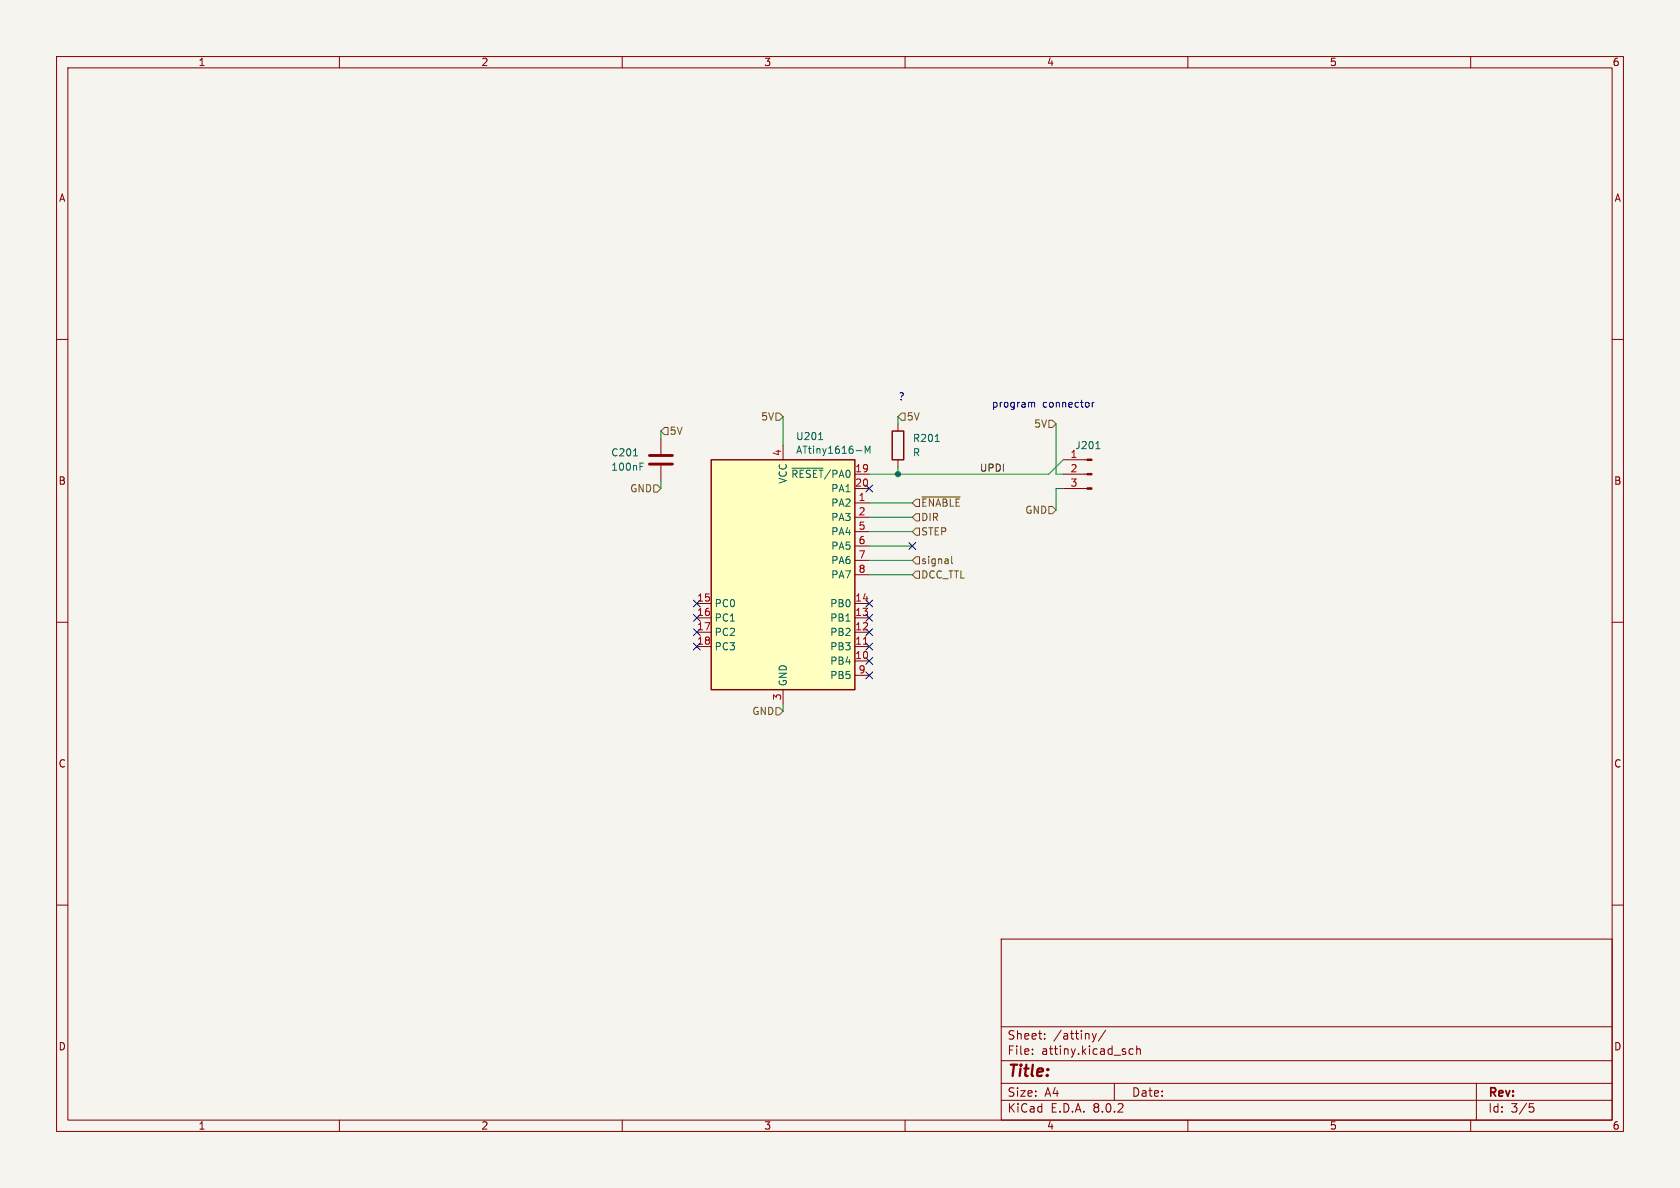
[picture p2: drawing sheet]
<svg xmlns="http://www.w3.org/2000/svg" width="297mm" height="210mm" viewBox="0 0 297 210" stroke-linecap="round" stroke-linejoin="round" font-family="sans-serif">
<path d="M0 0h297v210h-297z" fill="#f5f4ef" stroke="#f5f4ef" stroke-width=".18"/>
<g fill="none" stroke="#840000" stroke-width=".18">
<path d="M10 10h277v190h-277zM12 12h273v186h-273zM60 10v2M110 10v2M160 10v2M210 10v2M260 10v2M10 60h2M285 60h2M116.8 77.5v2.8M158.7 74.9v1.3M116.8 82.3v2.8"/>
<path d="M158.7 81.3v1.3M188 86.4h4.2M188 83.8h4.2M188 81.3h4.2M10 110h2M285 110h2M10 160h2M285 160h2M177 166h108v32h-108zM60 198v2M110 198v2M160 198v2"/>
<path d="M177 194.5h108M177 191.5h108M177 187.5h108M177 181.5h108M182.5 186.3v.1M182.5 185.5v.1M184.7 183.6v.1M184.7 182.8v.1M193.1 182.7l.4 1M193.5 183.7l-.2 .4-.2 .1M193.8 182.7l-.3 1M195.5 182.1l-1.3 2"/>
<path d="M197 191.5v3M200.3 185.5l-.4-.1-.3 .3v.4l.1 .2h.6M201 185.5l.2-.1 .3 .1 .1 .9M201 184.9v1.5M210 198v2M260 198v2M261 191.5v6.5M270.4 195.1h.7M270.5 195.7h.4l.3 .3-.2 .5-.5 .1"/>
</g>
<path d="M114.8 80.5h4.1M114.8 82h4.1" fill="none" stroke="#840000" stroke-width=".51"/>
<path d="M165.3 78h.8M193.7 79.3h.8M112 80.6h.7M113.1 82.5h.5M113.1 81.9h.6" fill="none" stroke="#006464" stroke-width=".18"/>
<path d="M157.7 76.2h2.1v5.1h-2.1z" fill="none" stroke="#840000" stroke-width=".25"/>
<g fill="#840000" stroke="#840000" stroke-width=".18">
<path d="M192.2 86.2h.8v.3h-.8z"/>
<path d="M192.2 83.7h.8v.2h-.8z"/>
<path d="M192.2 81.2h.8v.2h-.8z"/>
</g>
<path d="M125.7 81.3h25.4v40.6h-25.4z" fill="#ffffc2"/>
<path d="M125.7 81.3h25.4v40.6h-25.4z" fill="none" stroke="#840000" stroke-width=".25"/>
<g fill="none" stroke="#840000" stroke-width=".18">
<path d="M138.4 78.7v2.6M151.1 88.9h2.6M151.1 83.8h2.6M151.1 91.4h2.6M151.1 86.4h2.6M151.1 94h2.6M151.1 96.5h2.6M151.1 99.1h2.6M123.2 114.3h2.5M123.2 111.8h2.5M123.2 109.2h2.5M123.2 106.7h2.5"/>
<path d="M151.1 116.8h2.6M151.1 114.3h2.6M151.1 111.8h2.6M151.1 109.2h2.6M151.1 106.7h2.6M151.1 101.6h2.6M151.1 119.4h2.6M138.4 121.9v2.6"/>
</g>
<path d="M152.6 113.9h.8" fill="none" stroke="#a90000" stroke-width=".18"/>
<path d="M144.7 77.7h.8M151.4 79.7h.9M140 82.8h5.5M153 80.1v-1.2l.4 .9 .4-.9v1.2" fill="none" stroke="#006464" stroke-width=".18"/>
<g fill="none" stroke="#725600" stroke-width=".18">
<path d="M117.5 75.6h.6v1.2h-.6l-.7-.6zM137.2 73h.6l.6 .7-.6 .6h-.6zM159.4 73h.6v1.3h-.6l-.7-.6zM185.4 74.3h.7l.6 .6-.6 .7h-.7zM115.6 85.7h.6l.6 .7-.6 .6h-.6zM161.9 93.3h.7v1.3h-.7l-.6-.6zM161.9 98.4h.7v1.3h-.7l-.6-.6zM161.9 90.8h.7v1.3h-.7l-.6-.7zM161.9 88.3h.7v1.2h-.7l-.6-.6zM163 87.9h6.7M168.2 98.4v1.1l.2 .1M185.4 89.5h.7l.6 .7-.6 .6h-.7z"/>
<path d="M161.9 101h.7v1.2h-.7l-.6-.6zM137.2 125.1h.6l.6 .6-.6 .7h-.6z"/>
</g>
<path d="M182.3 71.2l.1 .1M182.4 71.3v.7M182.4 71.3l.2-.2 .3 .1v.8M193.1 71.1v.9M193.4 71.1l-.3 .3" fill="none" stroke="#0000c2" stroke-width=".18"/>
<g fill="none" stroke="#009600" stroke-width=".18">
<path d="M116.8 76.2v1.3M138.4 73.7v5M158.7 73.7v1.2M186.7 74.9v8.9h1.3M116.8 85.1v1.3M153.7 88.9h7.6M153.7 99.1h7.6M153.7 96.5h7.6M153.7 94h7.6M153.7 91.4h7.6M158.7 82.6v1.2M188 81.3l-2.6 2.5h-31.7"/>
<path d="M188 86.4h-1.3v3.8M153.7 101.6h7.6M138.4 124.5v1.2"/>
</g>
<g fill="none" stroke="#000084" stroke-width=".18">
<path d="M153.1 85.8l1.2 1.2M154.3 85.8l-1.2 1.2M160.7 95.9l1.2 1.2M161.9 95.9l-1.2 1.2M122.6 106.1l1.2 1.2M122.6 113.7l1.2 1.2M122.6 111.2l1.2 1.2M122.6 108.6l1.2 1.2M123.8 106.1l-1.2 1.2M123.8 113.7l-1.2 1.2M123.8 111.2l-1.2 1.2M123.8 108.6l-1.2 1.2"/>
<path d="M153.1 111.2l1.2 1.2M153.1 106.1l1.2 1.2M153.1 113.7l1.2 1.2M153.1 116.2l1.2 1.2M153.1 118.8l1.2 1.2M153.1 108.6l1.2 1.2M154.3 111.2l-1.2 1.2M154.3 106.1l-1.2 1.2M154.3 113.7l-1.2 1.2M154.3 116.2l-1.2 1.2M154.3 118.8l-1.2 1.2M154.3 108.6l-1.2 1.2"/>
</g>
<circle cx="158.7" cy="83.8" r=".46" fill="#009600" stroke="#009600" stroke-width=".18"/>
<text font-size="2.8" fill="#840000" x="178" y="190.9">Title:</text>
<g font-size="2.1" fill="#840000">
<text x="178" y="184">Sheet:</text>
<text x="186.2" y="184">/attiny/</text>
<text x="178" y="186.7">File:</text>
<text x="184.1" y="186.7">attiny.kicad_sch</text>
<text x="178" y="196.9">KiCad</text>
<text x="178" y="194.1">Size:</text>
<text x="184.7" y="194.1">A4</text>
<text x="185.7" y="196.9">E.D.A.</text>
<text x="193.3" y="196.9">8.0.2</text>
<text x="200" y="194.1">Date:</text>
<text x="263" y="194.3">Rev:</text>
<text x="263" y="196.9">Id:</text>
<text x="267.1" y="196.9">3/5</text>
</g>
<g font-size="1.8" fill="#840000">
<text x="35" y="11.9">1</text>
<text x="85" y="11.9">2</text>
<text x="135" y="11.9">3</text>
<text x="185" y="11.9">4</text>
<text x="235" y="11.9">5</text>
<text x="285" y="11.9">6</text>
<text x="10.3" y="35.9">A</text>
<text x="285.3" y="35.9">A</text>
<text x="10.3" y="85.9">B</text>
<text x="285.3" y="85.9">B</text>
<text x="10.3" y="135.9">C</text>
<text x="285.3" y="135.9">C</text>
<text x="10.3" y="185.9">D</text>
<text x="285.3" y="185.9">D</text>
<text x="35" y="199.9">1</text>
<text x="85" y="199.9">2</text>
<text x="135" y="199.9">3</text>
<text x="185" y="199.9">4</text>
<text x="235" y="199.9">5</text>
<text x="285" y="199.9">6</text>
</g>
<g font-size="1.8" fill="#0000c2">
<text x="158.7" y="70.9">?</text>
<text x="175.3" y="72.1">program</text>
<text x="184.3" y="72.1">connector</text>
</g>
<g font-size="1.8" fill="#725600">
<text x="118.3" y="77.1">5V</text>
<text x="134.5" y="74.5">5V</text>
<text x="160.2" y="74.5">5V</text>
<text x="182.7" y="75.8">5V</text>
<text x="111.3" y="87.2">GND</text>
<text x="162.8" y="89.8">~{ENABLE}</text>
<text x="162.8" y="94.8">STEP</text>
<text x="162.8" y="92.3">DIR</text>
<text x="181.2" y="91">GND</text>
<text x="162.8" y="99.9">signal</text>
<text x="162.8" y="102.5">DCC_TTL</text>
<text x="132.9" y="126.6">GND</text>
</g>
<g font-size="1.8" fill="#006464">
<text x="140.6" y="78">U201</text>
<text x="108" y="80.9">C201</text>
<text x="108" y="83.4">100nF</text>
<text x="140.6" y="80.4">ATtiny1616-M</text>
<text x="161.3" y="78.3">R201</text>
<text x="161.3" y="80.9">R</text>
<text x="189.2" y="81">1</text>
<text x="190" y="79.6">J201</text>
<text x="139.3" y="85.6" transform="rotate(-90 139.3 85.6)">VCC</text>
<text x="139.8" y="84.7">~{RESET}/PA0</text>
<text x="146.9" y="89.8">PA2</text>
<text x="146.9" y="87.2">PA1</text>
<text x="146.9" y="92.3">PA3</text>
<text x="146.9" y="94.8">PA4</text>
<text x="146.9" y="97.4">PA5</text>
<text x="146.9" y="99.9">PA6</text>
<text x="126.2" y="107.5">PC0</text>
<text x="146.7" y="107.5">PB0</text>
<text x="146.9" y="102.5">PA7</text>
<text x="126.2" y="110.1">PC1</text>
<text x="126.2" y="112.6">PC2</text>
<text x="146.7" y="112.6">PB2</text>
<text x="146.7" y="110.1">PB1</text>
<text x="126.2" y="115.2">PC3</text>
<text x="146.7" y="117.7">PB4</text>
<text x="146.7" y="115.2">PB3</text>
<text x="139.3" y="121.4" transform="rotate(-90 139.3 121.4)">GND</text>
<text x="146.7" y="120.2">PB5</text>
</g>
<g font-size="1.8" fill="#a90000">
<text x="138.2" y="80.7" transform="rotate(-90 138.2 80.7)">4</text>
<text x="151.1" y="83.6">19</text>
<text x="189.2" y="83.6">2</text>
<text x="151.1" y="86.1">20</text>
<text x="151.7" y="88.6">1</text>
<text x="189.2" y="86.1">3</text>
<text x="151.7" y="91.2">2</text>
<text x="151.7" y="93.7">5</text>
<text x="151.7" y="96.3">6</text>
<text x="151.7" y="98.8">7</text>
<text x="151.7" y="101.3">8</text>
<text x="123.1" y="106.4">15</text>
<text x="151.1" y="106.4">14</text>
<text x="123.1" y="109">16</text>
<text x="123.1" y="111.5">17</text>
<text x="151.1" y="111.5">12</text>
<text x="151.1" y="109">13</text>
<text x="123.1" y="114">18</text>
<text x="151.1" y="116.6">10</text>
<text x="151.1" y="114">11</text>
<text x="151.7" y="119.1">9</text>
<text x="138.2" y="123.9" transform="rotate(-90 138.2 123.9)">3</text>
</g>
<text font-size="1.8" fill="#0f0f0f" x="173.1" y="83.5">UPDI</text>
</svg>
